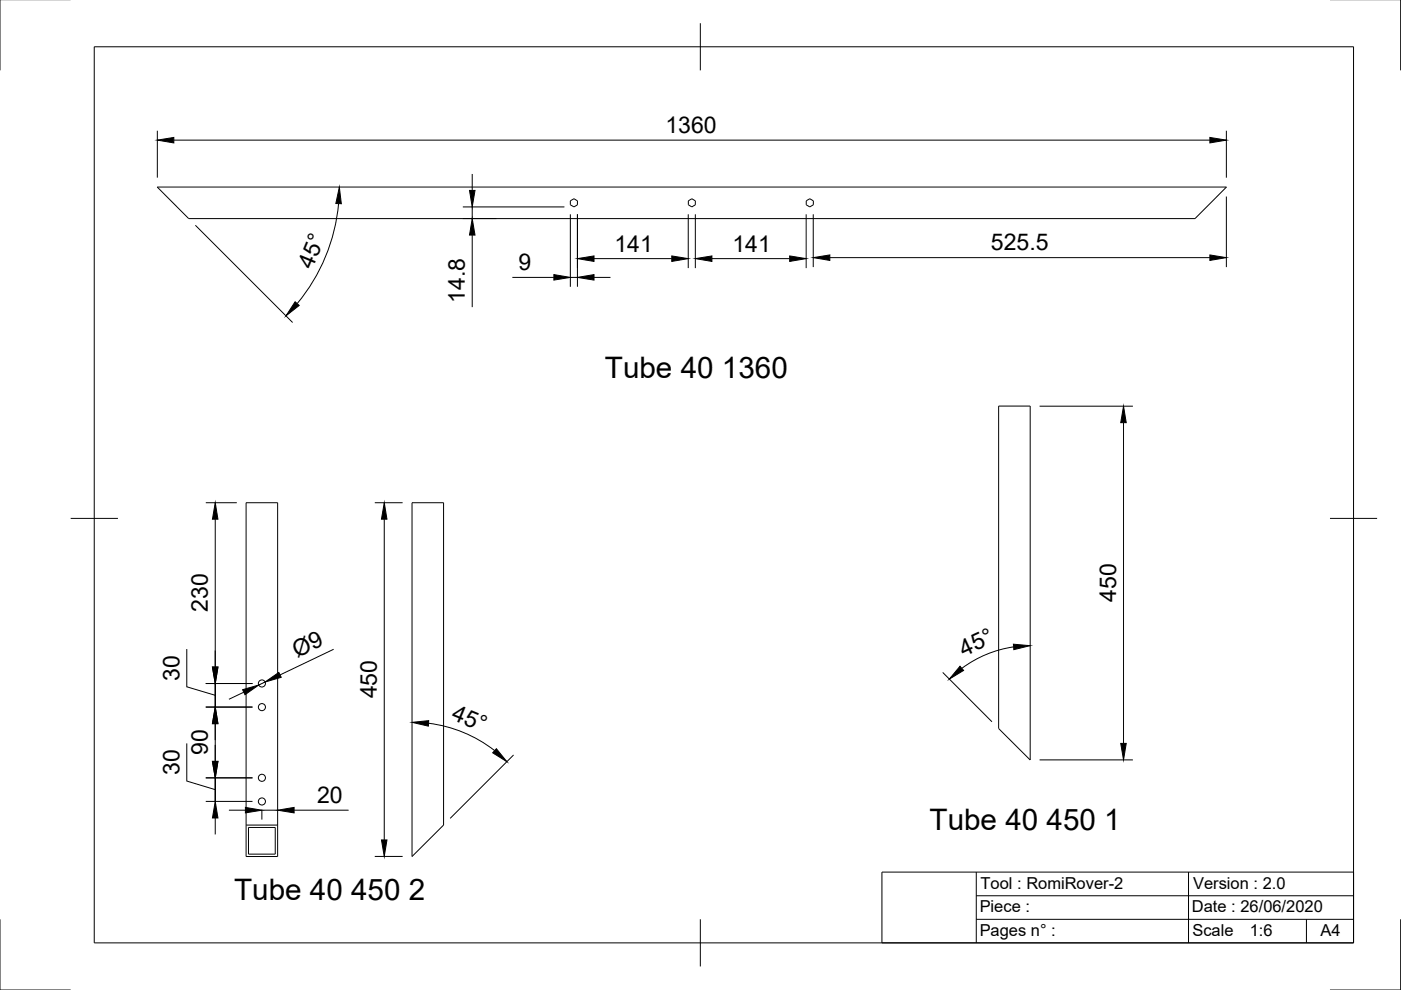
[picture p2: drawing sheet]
<svg xmlns="http://www.w3.org/2000/svg" width="297mm" height="210mm" viewBox="0 0 297 210" stroke-linecap="round" stroke-linejoin="round" font-family="sans-serif">
<!-- layer: Visible -->
<g fill="none" stroke="#000" stroke-width=".21">
<path d="M33.3 39.7h226.7l-6.6 6.6h-213.4zM120.9 42.6l.8-.5 .7 .5v.8l-.7 .5-.8-.5zM145.9 42.6l.8-.5 .7 .5v.8l-.7 .5-.8-.5zM170.9 42.6l.8-.5 .7 .5v.8l-.7 .5-.8-.5zM211.7 86.1h6.7v75l-6.7-6.6zM52.2 106.6h6.7v75h-6.7zM87.4 106.6h6.6v68.3l-6.6 6.7zM52.2 174.9h6.7M52.7 175.4h5.7v5.7h-5.7z"/>
<circle cx="55.5" cy="144.9" r=".75"/>
<circle cx="55.5" cy="149.9" r=".75"/>
<circle cx="55.5" cy="164.9" r=".75"/>
<circle cx="55.5" cy="169.9" r=".75"/>
</g>
<!-- layer: Border -->
<path d="M0 -.1v15M297 -.1v15M20 9.9h267v190h-267zM148.5 4.9v10M15 109.9h10M282 109.9h10M0 194.9v15h15M148.5 194.9v10M297 194.9v15h-15" fill="none" stroke="#000" stroke-width=".21"/>
<!-- layer: TitleBlock -->
<path d="M187 184.9h100v15h-100zM207 194.9h80M207 189.9h80M207 184.9v15M252 184.9v15M277 194.9v5" fill="none" stroke="#000" stroke-width=".21"/>
<!-- layer: Dimensions -->
<g fill="none" stroke="#000" stroke-width=".21">
<path d="M33.4 27.7v10M36.9 29.7h219.6M100.1 36.9v3.5M260 27.7v10M41.4 47.8l20.6 20.6M71.8 43.2a38.6 38.6 0 0 1-8.8 21.2M98.1 43.9h21.6M98.1 46.3h7.2M100.1 43.9v2.4M100.1 49.8v15.3M108.6 58.8h8.8M120.9 45.4v15.4"/>
<path d="M120.9 58.8h1.5M122.4 45.4v15.4M125.9 54.8h16.5M125.9 58.8h3.5M145.9 45.4v11.4M147.4 45.4v11.4M150.9 54.8h16.5M170.9 45.4v11.4M172.4 45.4v11.2M175.9 54.6h80.6M260 41.7v14.9M220.4 86.1h19.8"/>
<path d="M238.2 89.6v68M43.6 106.6h6.6M45.6 110.1v31.3M79.5 106.6h5.9M81.5 110.1v68M39.6 137.6v8l6 1.8M70.7 137.7l-11.3 5.4M214.9 137.2a24.2 24.2 0 0 0-11 4.5M39.6 157.6v8l6 1.8M43.6 144.9h9.9M43.6 149.9h9.9M45.6 144.9v5v-5"/>
<path d="M45.6 153.4v8M51.7 146.8l-3.2 1.5M56.2 144.6l-1.3 .6M90.9 153.3a28.4 28.4 0 0 1 14 5.8M199.9 142.6l10.4 10.4M43.6 164.9h9.9M43.6 169.9h9.9M45.6 164.9v5v-5M45.6 173.4v3.5M48.5 171.8h3.5M55.5 171.9v1.9M55.5 171.8h3.4"/>
<path d="M62.4 171.8h11.5M108.9 160.1l-13.5 13.4M220.4 161.1h19.8M79.5 181.6h5.9"/>
</g>
<g fill="#000" stroke="#000" stroke-width=".21">
<path d="M33.4 29.7l3.5-.6v1.2zM256.5 29.1l3.5 .6-3.5 .6zM71.9 39.7l.5 3.5h-1.2zM99.5 40.4h1.2l-.6 3.5zM100.1 46.3l.6 3.5h-1.2zM117.4 58.2l3.5 .6-3.5 .6zM122.4 54.8l3.5-.5v1.1zM122.4 58.8l3.5-.6v1.2zM142.4 54.3l3.5 .5-3.5 .6zM147.4 54.8l3.5-.5v1.1zM167.4 54.3l3.5 .5-3.5 .6zM172.4 54.6l3.5-.5v1.1z"/>
<path d="M256.5 54.1l3.5 .5-3.5 .6zM62.6 64l.8 .8-2.8 2.2zM238.2 86.1l.6 3.5h-1.2zM45.6 106.6l.6 3.5h-1.2zM81.5 106.6l.5 3.5h-1.1zM214.9 136.6l3.5 .3-3.5 .8zM45 141.4h1.2l-.6 3.5zM45.6 149.9l.6 3.5h-1.2zM51.4 146.2l3.5-1-3 2.1zM56.2 144.6l2.9-2 .5 1zM87.4 153.2l3.5-.4-.1 1.2zM105.2 158.7l2.3 2.8-3-1.9z"/>
<path d="M203.5 141.3l.8 .8-3 1.9zM237.6 157.6h1.2l-.6 3.5zM45 161.4h1.2l-.6 3.5zM45.6 169.9l.6 3.5h-1.2zM52 171.2l3.5 .6-3.5 .6zM58.9 171.8l3.5-.6v1.2zM80.9 178.1h1.1l-.5 3.5z"/>
</g>
<g font-size="6.3">
<text x="128.2" y="80.1">Tube 40 1360</text>
<text x="197.1" y="176.1">Tube 40 450 1</text>
<text x="49.6" y="190.8">Tube 40 450 2</text>
</g>
<g font-size="4.9">
<text x="141.1" y="28.1">1360</text>
<text x="130.3" y="53.3">141</text>
<text x="155.3" y="53.3">141</text>
<text x="210.1" y="53.1">525.5</text>
<text x="66.2" y="57.1" transform="rotate(-68 66.2 57.1)">45°</text>
<text x="109.9" y="57.2">9</text>
<text x="98.6" y="64.1" transform="rotate(-90 98.6 64.1)">14.8</text>
<text x="44.1" y="129.8" transform="rotate(-90 44.1 129.8)">230</text>
<text x="236.6" y="127.6" transform="rotate(-90 236.6 127.6)">450</text>
<text x="63" y="139.5" transform="rotate(-26 63 139.5)">Ø9</text>
<text x="204.3" y="139.2" transform="rotate(-25 204.3 139.2)">45°</text>
<text x="38" y="144.3" transform="rotate(-90 38 144.3)">30</text>
<text x="79.9" y="148.1" transform="rotate(-90 79.9 148.1)">450</text>
<text x="95.5" y="152.5" transform="rotate(23 95.5 152.5)">45°</text>
<text x="44.1" y="160.1" transform="rotate(-90 44.1 160.1)">90</text>
<text x="38" y="164.3" transform="rotate(-90 38 164.3)">30</text>
<text x="67.2" y="170.2">20</text>
</g>
<g font-size="3.5">
<text x="207.9" y="188.4">Tool : RomiRover-2</text>
<text x="253" y="188.4">Version : 2.0</text>
<text x="207.7" y="193.4">Piece :</text>
<text x="252.7" y="193.5">Date : 26/06/2020</text>
<text x="207.7" y="198.4">Pages n° :</text>
<text x="252.8" y="198.5">Scale</text>
<text x="265" y="198.5">1:6</text>
<text x="280" y="198.4">A4</text>
</g>
</svg>
